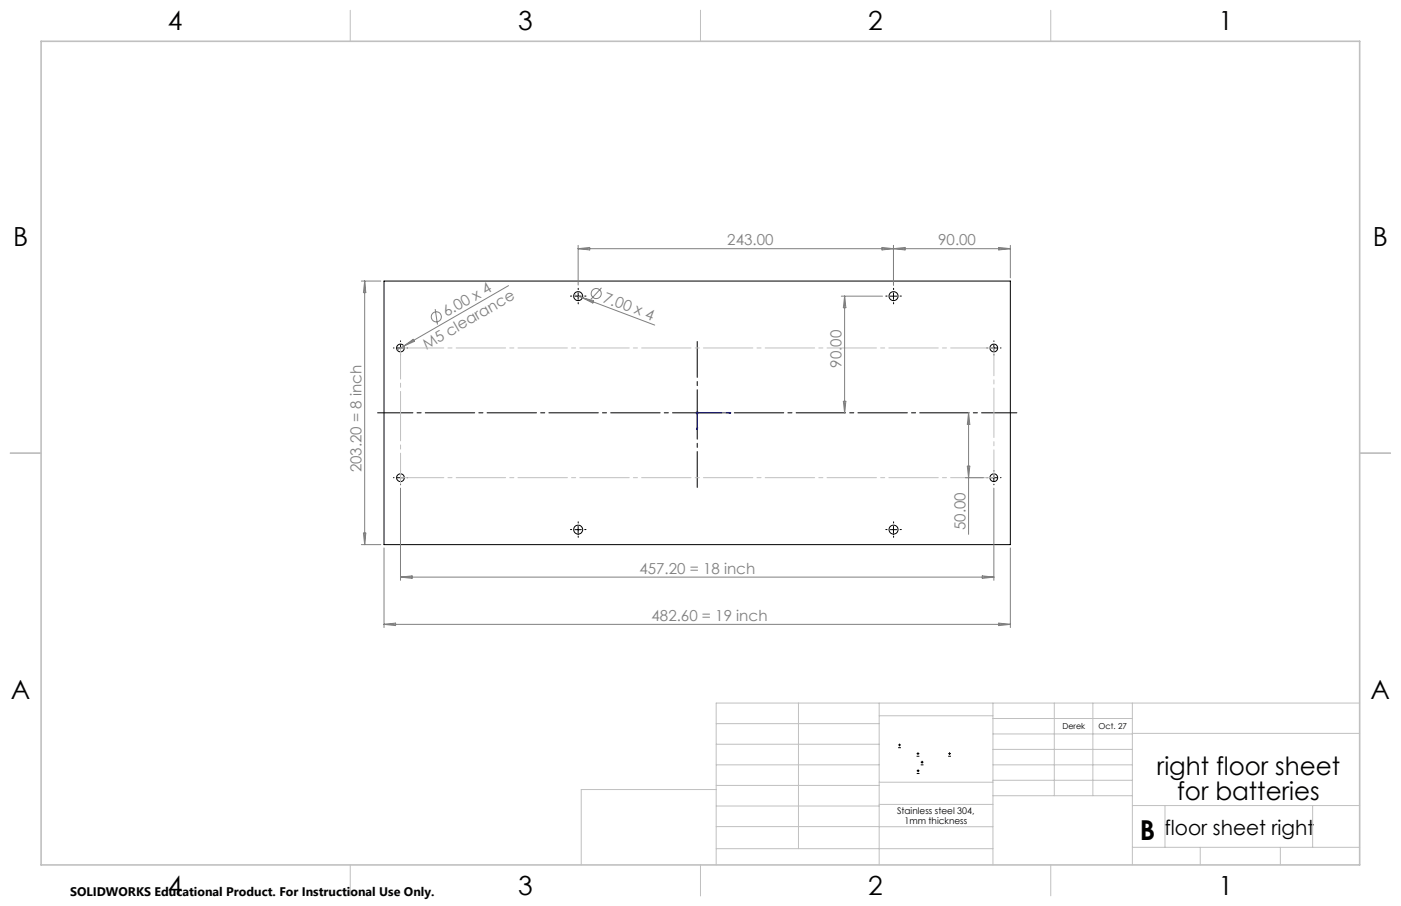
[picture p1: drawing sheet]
<svg xmlns="http://www.w3.org/2000/svg" width="432mm" height="279mm" viewBox="0 0 432 279" stroke-linecap="round" stroke-linejoin="round" font-family="sans-serif">
<g fill="none" stroke="#000" stroke-width=".31">
<path d="M118.4 86.7h193v81.3h-193zM177.2 91.3h2M178.2 90.3v2M274.4 91.3h2M275.4 90.3v2M122.4 107.3h2M123.4 106.3v2M305.3 107.3h2M306.3 106.3v2M122.4 147.3h2M123.4 146.3v2M305.3 147.3h2"/>
<path d="M306.3 146.3v2M177.2 163.3h2M178.2 162.3v2M274.4 163.3h2M275.4 162.3v2M276.8 230.6h.9M276.8 229.7h.9M277.2 229.3v.9M282.5 233.2h.9M282.5 232.4h.9M282.5 238.5h.9M282.5 237.7h.9"/>
<path d="M282.9 232v.8M283 237.3v.8M283.8 235.9h.8M283.8 235.1h.8M284.2 234.6v.9M292.2 233.2h.9M292.2 232.4h.9M292.7 232v.8"/>
<circle cx="178.2" cy="91.3" r="1.39"/>
<circle cx="275.4" cy="91.3" r="1.4"/>
<circle cx="123.4" cy="107.3" r="1.2"/>
<circle cx="306.3" cy="107.3" r="1.2"/>
<circle cx="123.4" cy="147.3" r="1.2"/>
<circle cx="306.3" cy="147.3" r="1.2"/>
<circle cx="178.2" cy="163.3" r="1.39"/>
<circle cx="275.4" cy="163.3" r="1.4"/>
</g>
<g fill="none" stroke="#808080" stroke-width=".31">
<path d="M178.2 75.7v12.2M178.2 76.7h133.2M178.2 76.7l3.6-.4v.8zM271.9 76.3l7 .8v-.8l-7 .8zM275.4 75.7v12.2M307.8 76.3l3.6 .4-3.6 .4zM311.4 75.7v10M111.4 86.7h6M112.4 86.7v81.3M112.4 86.7l.3 3.5h-.7zM134.1 95.3l.7 4.8M156.7 88.1l-32.2 18.6"/>
<path d="M176.9 90.8l24.9 9.5M179.5 91.8l3.5 .9-.3 .8zM185.4 88.8l-3.3 3.5M259.3 91.3h12.7M260.3 91.3v36M260.3 91.3l.4 3.6h-.8zM124.5 106.7l-2.1 1.2M124.5 106.7l2.9-2.1 .3 .7zM214.4 127.3h1M214.5 127l.7 .7M214.9 126.8v1M215.2 127l-.7 .7"/>
<path d="M259.9 123.8h.8l-.4 3.5zM298.5 127.3v37.5M298.5 127.3l.4 3.6h-.8zM123.4 150.5v28.5M297.5 147.3h5.6M298.1 143.8h.8l-.4 3.5zM306.3 150.5v28.5M111.4 168h6M112 164.4h.7l-.3 3.6zM118.4 169v24.5M123.4 178h182.9M123.4 178l3.6-.4v.8z"/>
<path d="M302.8 177.6l3.5 .4-3.5 .4zM311.4 169v24.5M118.4 192.5h193M118.4 192.5l3.5-.3v.7zM307.8 192.2l3.6 .3-3.6 .4z"/>
<circle cx="134.5" cy="97.7" r="1.56"/>
<circle cx="183.8" cy="90.5" r="1.55"/>
</g>
<path d="M214.7 132h.3l-.1 .5zM224.8 127.2l.5 .1-.5 .2zM225.3 127.3h-10.4v5.2" fill="none" stroke="#00f" stroke-width=".31"/>
<path d="M116.4 127.3h197" fill="none" stroke="#000" stroke-width=".31" stroke-dasharray="15.2 1.3 1.3 1.3" stroke-dashoffset="4.4"/>
<path d="M214.9 150.3v-45" fill="none" stroke="#000" stroke-width=".31" stroke-dasharray="15.2 1.3 1.3 1.3" stroke-dashoffset="4.2"/>
<g fill="none" stroke="#000" stroke-width=".31" stroke-dasharray="15.2 1.3 1.3 1.3">
<path d="M176.2 91.3h-.4M178.2 89.3v-.4M178.2 93.3v.4M180.2 91.3h.4M273.4 91.3h-.4M275.4 89.3v-.4M275.4 93.3v.4M277.4 91.3h.4M121.5 107.3h-.2M123.5 105.3v-.2M123.5 109.3v.2M125.5 107.3h.2"/>
<path d="M304.3 107.3h-.2M306.3 105.3v-.2M306.3 109.3v.2M308.3 107.3h.2M121.5 147.3h-.2M123.5 145.3v-.2M123.5 149.3v.2M125.5 147.3h.2M304.3 147.3h-.2M306.3 145.3v-.2M306.3 149.3v.2M308.3 147.3h.2"/>
<path d="M176.2 163.3h-.4M178.2 161.3v-.4M178.2 165.3v.4M180.2 163.3h.4M273.4 163.3h-.4M275.4 161.3v-.4M275.4 165.3v.4M277.4 163.3h.4"/>
</g>
<path d="M123.5 107.3v42" fill="none" stroke="#c0c0c0" stroke-width=".31" stroke-dasharray="15.2 1.3 1.3 1.3" stroke-dashoffset="5.7"/>
<path d="M306.3 107.3h-182.8M123.5 147.3h182.8" fill="none" stroke="#c0c0c0" stroke-width=".31" stroke-dasharray="15.2 1.3 1.3 1.3" stroke-dashoffset="1.9"/>
<path d="M306.3 147.3v-40" fill="none" stroke="#c0c0c0" stroke-width=".31" stroke-dasharray="15.2 1.3 1.3 1.3" stroke-dashoffset="6.7"/>
<g fill="none" stroke="#c0c0c0" stroke-width=".31">
<path d="M108 3.2v9.5M215.9 3.2v9.5M323.8 3.2v9.5M3.1 139.7h9.6M419.1 139.7h9.5M246.1 216.8v44.9M271 216.8v49.9M306 216.8v49.9M324.9 216.8v28.6M336.8 216.8v28.6M349 216.8v49.9M419.1 216.8h-198.4v49.9"/>
<path d="M220.7 235.9h50.3M220.7 229.5h50.3M220.7 223.2h50.3M271 220.7h35M306 231.1h43M306 226.3h43M306 221.6h43M306 235.9h43M349 226.2h70.1M220.7 248.6h50.3M220.7 242.2h50.3M220.7 254.9h50.3"/>
<path d="M220.7 243.5h-41.6v23.2M271 255h35M271 248.1h35M271 241.2h35M306 245.4h43M306 240.6h43M349 248.4h70.1M359.1 248.4v12.9M404.6 248.4v12.9M108 266.7v9.6M215.9 266.7v9.6M220.7 261.7h85.3"/>
<path d="M323.8 266.7v9.6M349 261.3h70.1M369.9 261.3v5.4M394.6 261.3v5.4"/>
</g>
<path d="M12.7 12.7h406.4v254h-406.4z" fill="none" stroke="#c0c0c0" stroke-width=".5"/>
<path d="M214.7 132h.3l-.1 .5zM224.8 127.2l.5 .1-.5 .2z" fill="#00f"/>
<text font-size="8.5" x="351.3" y="259">B</text>
<g font-size="8.1">
<text x="51.7" y="9.3">4</text>
<text x="159.7" y="9.3">3</text>
<text x="267.6" y="9.3">2</text>
<text x="375.6" y="9.3">1</text>
<text x="4" y="76">B</text>
<text x="423.1" y="76">B</text>
<text x="3.3" y="215.7">A</text>
<text x="422.4" y="215.7">A</text>
<text x="51.7" y="276">4</text>
<text x="159.7" y="276">3</text>
<text x="267.6" y="276">2</text>
<text x="375.6" y="276">1</text>
</g>
<g font-size="7.8">
<text x="356.6" y="238.8">right floor sheet</text>
<text x="362.8" y="246.6">for batteries</text>
</g>
<text font-size="6.3" x="358.9" y="257.6">floor sheet right</text>
<g font-size="4.7" fill="#808080">
<text x="224.2" y="75.7">243.00</text>
<text x="289.2" y="75.7">90.00</text>
<text x="185.6" y="93" transform="rotate(21 185.6 93)">7.00 x 4</text>
<text x="137.6" y="97.9" transform="rotate(-30 137.6 97.9)">6.00 x 4</text>
<text x="131.4" y="107.9" transform="rotate(-30 131.4 107.9)">M5 clearance</text>
<text x="259.3" y="113.4" transform="rotate(-90 259.3 113.4)">90.00</text>
<text x="111.4" y="145.7" transform="rotate(-90 111.4 145.7)">203.20 = 8 inch</text>
<text x="297.5" y="163.5" transform="rotate(-90 297.5 163.5)">50.00</text>
<text x="197.1" y="176.9">457.20 = 18 inch</text>
<text x="200.8" y="191.5">482.60 = 19 inch</text>
</g>
<text font-size="3.8" x="21.6" y="276.3">SOLIDWORKS Educational Product. For Instructional Use Only.</text>
<g font-size="2.8">
<text x="276.5" y="251.1">Stainless steel 304,</text>
<text x="278.8" y="254">1mm thickness</text>
</g>
<g font-size="2.5">
<text x="327.4" y="224.8">Derek</text>
<text x="338.6" y="224.9">Oct. 27</text>
</g>
</svg>
